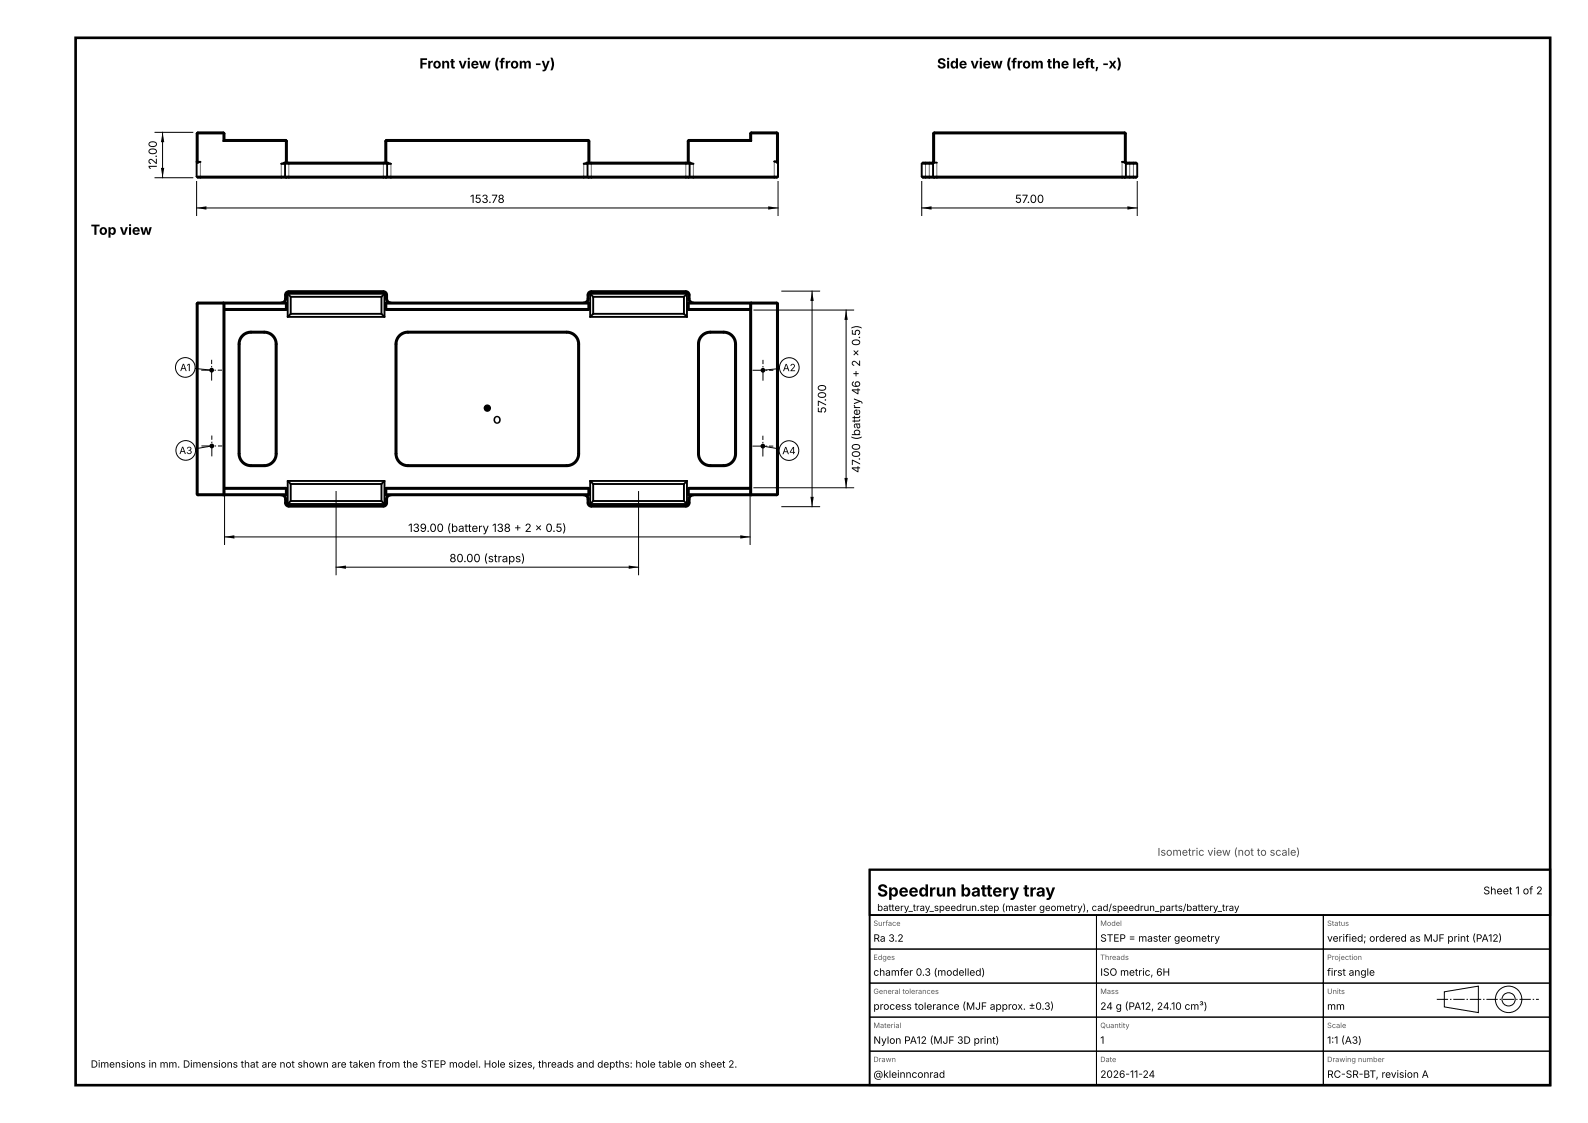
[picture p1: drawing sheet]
<svg xmlns="http://www.w3.org/2000/svg" width="420mm" height="297mm" viewBox="0 0 420 297" stroke-linecap="round" stroke-linejoin="round" font-family="sans-serif">
<g fill="none" stroke="#737373" stroke-width=".26">
<path d="M53 42.8v4.2M74.4 43.3v3.7M75.2 43l-.2 .3M76.4 43v4M101.4 43v4M102.6 43l.2 .3M103.4 43.3v3.7M154.4 43.3v3.7M155.2 43l-.2 .3M156.4 43v4M181.4 43v4M182.6 43l.2 .3"/>
<path d="M183.4 43.3v3.7M204.8 42.7v4.3M244.8 43v4M245.8 43v4M246.8 43l-.3 .3M247.8 43v4M296.8 42.8v4.2M297.8 43l.2 .3M298.8 43v4M299.8 43v4M75 79.8l.2 .2M75.4 79h.3"/>
<path d="M75.4 78h.3M76.4 77v.3M101.4 77v.3M102.1 79h.3M102.1 78h.3M102.8 79.8l-.2 .2M155 79.8l.2 .2M155.4 79h.3M155.4 78h.3M156.4 77v.3M181.4 77v.3M182.1 79h.3"/>
<path d="M182.1 78h.3M182.8 79.8l-.2 .2M63.1 91h.3M66.4 87.7v.3M69.9 87.7v.3M72.9 91h.3M104.6 91h.3M107.9 87.7v.3M149.9 87.7v.3M152.9 91h.3M184.6 91h.3M187.9 87.7v.3"/>
<path d="M191.4 87.7v.3M194.4 91h.3M63.1 120h.3M66.4 123v.3M69.9 123v.3M72.9 120h.3M75.2 131l-.2 .2M75.4 132h.3M75.4 133h.3M76.4 133.7v.3M101.4 133.7v.3M102.1 132h.3"/>
<path d="M102.1 133h.3M102.6 131l.2 .2M104.6 120h.3M107.9 123v.3M149.9 123v.3M152.9 120h.3M155.2 131l-.2 .2M155.4 132h.3M155.4 133h.3M156.4 133.7v.3M181.4 133.7v.3M182.1 132h.3"/>
<path d="M182.1 133h.3M182.6 131l.2 .2M184.6 120h.3M187.9 123v.3M191.4 123v.3M194.4 120h.3"/>
</g>
<g fill="none" stroke="#000" stroke-width=".5">
<path d="M52.1 35.2l.2 .1M52.3 35.3h6.8M52.3 35.3v7.5M59.1 37.3h16.5M59.1 35.3v2M59.2 35.2l-.1 .1M59.4 37h16.2l.3 .3v5.7M59.4 37v-1.7l-.3-.3h-6.8l-.3 .3v11.4M59.4 37l-.3 .3M75.6 37.3v5.7M75.8 37.1l-.2 .2M102 37.1l.2 .2"/>
<path d="M102.2 37.3h53.4M102.2 37.3v5.7M155.6 37.3v5.7M155.8 37.1l-.2 .2M182 37.1l.2 .2M182.2 37.3h16.5M182.2 37.3v5.7M198.4 37h-16.2l-.3 .3v5.7M198.4 37v-1.7l.3-.3h6.8l.3 .3v11.4M198.4 37l.3 .3M198.5 35.2l.2 .1M198.7 35.3h6.8"/>
<path d="M198.7 35.3v2M205.5 35.3v7.4M205.6 35.2l-.1 .1M246.9 35.2l.2 .1M247.1 35.3h50.4M247.1 35.3v7.7M297.5 35.3v7.5M297.6 35.2l-.1 .1M52 46.7l.3 .3h23.4M52 46.7h23.4M52 42.8l.2 .2M52.3 42.8h.7l-.8 .2"/>
<path d="M52.3 42.8l-.2 .2M75.4 43.3h27M75.4 46.7h27M75.4 43.3v3.4M75.4 46.7l.3 .3M75.7 47h26.4M75.7 43h26.4M75.7 43l-1.3 .3h1M75.7 43l-.3 .3M101.9 43v-5.7l.3-.3h53.4l.3 .3v5.7M102.1 47h53.6M102.1 43l1.3 .3h-1"/>
<path d="M102.1 43l.3 .3M102.4 46.7h53M102.4 43.3v3.4M102.4 46.7l-.3 .3M155.4 43.3h27M155.4 46.7h27M155.4 43.3v3.4M155.4 46.7l.3 .3M155.7 47h26.4M155.7 43h26.4M155.7 43l-1.3 .3h1M155.7 43l-.3 .3"/>
<path d="M182.1 43l1.3 .3h-1M182.1 43l.3 .3M182.4 46.7h23.4M182.4 43.3v3.4M182.4 46.7l-.3 .3M205.5 42.7h-.7l.7 .3 .3-.2M205.5 42.7l.2 .2M205.8 46.7l-.3 .3h-23.4M243.8 46.7l.3 .3h3M243.8 43.3h3M243.8 46.7h3M243.8 43.3v3.4"/>
<path d="M246.8 46.7h51M246.8 43h-2.7l-.3 .3M246.8 42.8l.2 .2h.8M246.8 46.7v-11.4l.3-.3h50.4l.3 .3v11.4M246.8 46.7l.3 .3M247.1 47h50.4M297.5 42.8h-.7l.8 .2M297.5 42.8l.1 .2M297.8 43.3h3M297.8 43h2.7l.3 .3M297.8 46.7h3M297.8 42.8l-.2 .2"/>
<path d="M297.8 46.7l-.3 .3M300.8 46.7l-.3 .3h-3M300.8 43.3v3.4M76.1 77.7v6.1M76.1 77.7h25.6M76.1 77.7l.8 .8M76.9 78.5h24M76.9 78.5v4.5M100.9 78.5v4.5M101.7 77.7v6.1M101.7 77.7l-.8 .8M156.1 77.7v6.1"/>
<path d="M156.1 77.7h25.6M156.1 77.7l.8 .8M156.9 78.5h24M156.9 78.5v4.5M180.9 78.5v4.5M181.7 77.7v6.1M181.7 77.7l-.8 .8M52.1 80.1l.2 .2M52.3 80.3v50.4M52.3 80.3h6.8M59.1 80.3v50.4M59.1 80l.3 .3"/>
<path d="M59.2 80.1l-.1 .2M59.4 82h16.2l.3-.3v-1.4l-.3-.3h-23.3l-.3 .3v50.4l.3 .3h23.3l.3-.3v-1.4l-.3-.3h-16.2M59.4 80.3v50.4M59.4 80.3h16.2M59.4 81.7h16.2M64 88.7a3.3 3.3 0 0 1 2.4-1h3.5a3.3 3.3 0 0 1 3.3 3.3v29a3.3 3.3 0 0 1-3.3 3.3h-3.5a3.3 3.3 0 0 1-3.3-3.3v-29a3.3 3.3 0 0 1 .9-2.3zM64.3 88.9l.7-.6 .9-.3h4a3 3 0 0 1 3 3v29a3 3 0 0 1-3 3h-3.5a3 3 0 0 1-3-3v-29.2l.2-1zM74.4 80l.5-.1 .4-.4 .1-1.5a1 1 0 0 1 1-1h25a1 1 0 0 1 1 1l.1 1.5 .4 .4 .5 .1M75.2 80l.4-.7 .2-1.6 .6-.4h25l.6 .4 .1 1.6 .5 .7M75.6 80.3v1.4M75.6 81.7l.2 .1M75.8 80.1l-.2 .2"/>
<path d="M76.1 83.8h25.6M76.9 83l-.8 .8M76.9 83h24M100.9 83l.8 .8M101.9 80.3l.3-.3h53.4l.3 .3v1.4l-.3 .3h-53.4l-.3-.3zM102 80.1l.2 .2M102.2 80.3v1.4M102.2 80.3h53.4M102.2 81.7l-.2 .1M102.2 81.7h53.4M105.5 88.7a3.3 3.3 0 0 1 2.4-1h42a3.3 3.3 0 0 1 3.3 3.3v29a3.3 3.3 0 0 1-3.3 3.3h-42a3.3 3.3 0 0 1-3.3-3.3v-29a3.3 3.3 0 0 1 .9-2.3zM105.8 88.9l.9-.6 1.2-.3h42a3 3 0 0 1 3 3v29a3 3 0 0 1-3 3h-42a3 3 0 0 1-3-3v-29.2l.2-1z"/>
<path d="M154.4 80l.5-.1 .4-.4 .1-1.5a1 1 0 0 1 1-1h25a1 1 0 0 1 1 1l.1 1.5 .4 .4 .5 .1M155.2 80l.4-.7 .2-1.6 .6-.4h25l.6 .4 .1 1.6 .5 .7M155.6 80.3v1.4M155.6 81.7l.2 .1M155.8 80.1l-.2 .2M156.1 83.8h25.6M156.9 83l-.8 .8M156.9 83h24M180.9 83l.8 .8M182 80.1l.2 .2M182.2 80.3v1.4M182.2 80.3h16.2"/>
<path d="M182.2 81.7h16.2M182.2 81.7l-.2 .1M185.5 88.7a3.3 3.3 0 0 1 2.4-1h3.5a3.3 3.3 0 0 1 3.3 3.3v29a3.3 3.3 0 0 1-3.3 3.3h-3.5a3.3 3.3 0 0 1-3.3-3.3v-29a3.3 3.3 0 0 1 .9-2.3zM185.8 88.9l.7-.6 .9-.3h4a3 3 0 0 1 3 3v29a3 3 0 0 1-3 3h-3.5a3 3 0 0 1-3-3v-29.2l.2-1zM198.4 80.3v50.4M198.4 82h-16.2l-.3-.3v-1.4l.3-.3h23.3l.3 .3v50.4l-.3 .3h-23.3l-.3-.3v-1.4l.3-.3h16.2M198.5 80.1l.2 .2M198.7 80.3v50.4M198.7 80.3h6.8M198.7 80l-.3 .3M205.5 80.3v50.4M205.6 80.1l-.1 .2"/>
<path d="M52.3 130.7h6.8M52.3 130.7l-.2 .2M59.1 130.7l.1 .2M59.4 129.3h16.2M59.4 130.7h16.2M59.4 130.7l-.3 .3M74.4 131l.5 .1 .4 .4 .1 1.5a1 1 0 0 0 1 1h25a1 1 0 0 0 1-1l.1-1.5 .4-.4 .5-.1M75.2 131l.4 .7 .2 1.6 .6 .4h25l.6-.4 .1-1.6 .5-.7M75.6 129.3v1.4M75.6 130.7l.2 .2M75.8 129.1l-.2 .2M76.1 133.3h25.6"/>
<path d="M76.1 127.2v6.1M76.1 127.2h25.6M76.1 127.2l.8 .8M76.9 132.5l-.8 .8M76.9 128h24M76.9 132.5h24M76.9 128v4.5M100.9 132.5l.8 .8M100.9 128v4.5M101.7 127.2v6.1M101.7 127.2l-.8 .8M101.9 129.3l.3-.3h53.4l.3 .3v1.4l-.3 .3h-53.4l-.3-.3z"/>
<path d="M102 129.1l.2 .2M102.2 129.3v1.4M102.2 129.3h53.4M102.2 130.7h53.4M102.2 130.7l-.2 .2M154.4 131l.5 .1 .4 .4 .1 1.5a1 1 0 0 0 1 1h25a1 1 0 0 0 1-1l.1-1.5 .4-.4 .5-.1M155.2 131l.4 .7 .2 1.6 .6 .4h25l.6-.4 .1-1.6 .5-.7M155.6 129.3v1.4M155.6 130.7l.2 .2M155.8 129.1l-.2 .2M156.1 133.3h25.6M156.1 127.2v6.1"/>
<path d="M156.1 127.2h25.6M156.1 127.2l.8 .8M156.9 132.5l-.8 .8M156.9 128h24M156.9 132.5h24M156.9 128v4.5M180.9 132.5l.8 .8M180.9 128v4.5M181.7 127.2v6.1M181.7 127.2l-.8 .8M182 129.1l.2 .2M182.2 129.3v1.4"/>
<path d="M182.2 129.3h16.2M182.2 130.7h16.2M182.2 130.7l-.2 .2M198.4 130.7l.3 .3M198.7 130.7h6.8M198.7 130.7l-.2 .2M205.5 130.7l.1 .2"/>
</g>
<path d="M53.2 97.9h5.5M199 97.9h5.5M53.3 117.9h5.5M56 100.7v-5.5M199 118h5.5M201.8 100.7v-5.5M56 120.7v-5.5M201.8 120.7v-5.5M380 264.3h27" fill="none" stroke="#000" stroke-width=".26" stroke-dasharray="3 .5 .4 .5" stroke-linecap="butt"/>
<g fill="none" stroke="#000" stroke-width=".26">
<path d="M41 35h10M43 35v12M41 47h10M52 48v9M52 55h153.8M205.8 48v9M243.8 55h57M243.8 48v9M300.8 48v9M206.8 77h10M214.8 77v57M51.6 97.4l4.4 .5"/>
<path d="M199.4 82h26.4M206.2 97.5l-4.4 .4M223.8 82v47M56 117.9l-4.3 .8M201.8 118l4.3 .7M59.4 130v14M88.9 130v22M168.9 130v22M198.4 130v14M199.4 129h26.4M206.8 134h10M59.4 142h139"/>
<path d="M88.9 150h80"/>
</g>
<path d="M43 35l.4 2.6h-.8zM42.6 44.4h.8l-.4 2.6zM52 55l2.6-.4v.8zM203.2 54.6l2.6 .4-2.6 .4zM243.8 55l2.6-.4v.8zM298.2 54.6l2.6 .4-2.6 .4zM214.8 77l.4 2.6h-.9zM214.3 131.4h.9l-.4 2.6z" fill="#000"/>
<circle cx="56" cy="97.9" r=".45" fill="#000" stroke="#000" stroke-width=".35"/>
<circle cx="49" cy="97.2" r="2.6" fill="#fff" stroke="#000" stroke-width=".26"/>
<circle cx="201.8" cy="97.9" r=".45" fill="#000" stroke="#000" stroke-width=".35"/>
<circle cx="208.8" cy="97.2" r="2.6" fill="#fff" stroke="#000" stroke-width=".26"/>
<circle cx="56" cy="117.9" r=".45" fill="#000" stroke="#000" stroke-width=".35"/>
<circle cx="49.1" cy="119.1" r="2.6" fill="#fff" stroke="#000" stroke-width=".26"/>
<circle cx="201.8" cy="118" r=".45" fill="#000" stroke="#000" stroke-width=".35"/>
<circle cx="208.7" cy="119.2" r="2.6" fill="#fff" stroke="#000" stroke-width=".26"/>
<path d="M223.8 82l.4 2.6h-.9zM223.3 126.4h.9l-.4 2.6zM59.4 142l2.6-.4v.8zM88.9 150l2.6-.4v.8zM166.3 149.6l2.6 .4-2.6 .4zM195.8 141.6l2.6 .4-2.6 .4z" fill="#000"/>
<circle cx="128.9" cy="107.9" r=".8" fill="#000" stroke="#000" stroke-width=".35"/>
<path d="M20 10h390v277h-390z" fill="none" stroke="#000" stroke-width=".7" stroke-linecap="butt"/>
<g fill="none" stroke="#000" stroke-width=".26">
<path d="M230 251h60v9h-60zM230 242h60v9h-60zM290 251h60v9h-60zM290 242h60v9h-60zM350 251h60v9h-60zM350 242h60v9h-60zM230 278h60v9h-60zM230 269h60v9h-60zM230 260h60v9h-60zM290 278h60v9h-60zM290 269h60v9h-60zM290 260h60v9h-60z"/>
<path d="M350 278h60v9h-60zM350 269h60v9h-60zM350 260h60v9h-60zM382 262.3l9-1.5v7l-9-1.5z"/>
<circle cx="399" cy="264.3" r="1.75"/>
<circle cx="399" cy="264.3" r="3.5"/>
</g>
<path d="M230 230h180v12h-180zM230 230h180v57h-180z" fill="none" stroke="#000" stroke-width=".5"/>
<text font-size="4.4" x="232" y="237.1">Speedrun battery tray</text>
<g font-size="3.7">
<text x="110.9" y="18.1">Front view (from -y)</text>
<text x="247.8" y="18.1">Side view (from the left, -x)</text>
<text x="24" y="62.1">Top view</text>
</g>
<g font-size="3">
<text x="41.5" y="44.8" transform="rotate(-90 41.5 44.8)">12.00</text>
<text x="124.3" y="53.7">153.78</text>
<text x="268.4" y="53.7">57.00</text>
<text x="218.5" y="109.4" transform="rotate(-90 218.5 109.4)">57.00</text>
<text x="227.5" y="125.1" transform="rotate(-90 227.5 125.1)">47.00 (battery 46 + 2 x 0.5)</text>
<text x="108" y="140.7">139.00 (battery 138 + 2 x 0.5)</text>
<text x="118.9" y="148.7">80.00 (straps)</text>
</g>
<g font-size="2.8">
<text x="130.4" y="112.1">O</text>
<text x="392.3" y="236.5">Sheet 1 of 2</text>
</g>
<text font-size="2.8" fill="#4d4d4d" x="306.1" y="226.3">Isometric view (not to scale)</text>
<g font-size="2.7">
<text x="231" y="249.1">Ra 3.2</text>
<text x="291" y="249.1">STEP = master geometry</text>
<text x="351" y="249.1">verified; ordered as MJF print (PA12)</text>
<text x="231" y="258.1">chamfer 0.3 (modelled)</text>
<text x="291" y="258.1">ISO metric, 6H</text>
<text x="351" y="258.1">first angle</text>
<text x="231" y="267.1">process tolerance (MJF approx. ±0.3)</text>
<text x="291" y="267.1">24 g (PA12, 24.10 cm³)</text>
<text x="351" y="267.1">mm</text>
<text x="231" y="276.1">Nylon PA12 (MJF 3D print)</text>
<text x="291" y="276.1">1</text>
<text x="351" y="276.1">1:1 (A3)</text>
<text x="231" y="285.1">@kleinnconrad</text>
<text x="291" y="285.1">2026-11-24</text>
<text x="351" y="285.1">RC-SR-BT, revision A</text>
</g>
<g font-size="2.6">
<text x="47.6" y="98.1">A1</text>
<text x="207" y="98.2">A2</text>
<text x="47.4" y="120.1">A3</text>
<text x="206.9" y="120.1">A4</text>
<text x="24" y="282.4">Dimensions in mm. Dimensions that are not shown are taken from the STEP model. Hole sizes, threads and depths: hole table on sheet 2.</text>
</g>
<text font-size="2.5" x="232" y="240.9">battery_tray_speedrun.step (master geometry), cad/speedrun_parts/battery_tray</text>
<g font-size="1.9" fill="#595959">
<text x="231" y="244.9">Surface</text>
<text x="291" y="244.9">Model</text>
<text x="351" y="244.9">Status</text>
<text x="231" y="253.9">Edges</text>
<text x="291" y="253.9">Threads</text>
<text x="351" y="253.9">Projection</text>
<text x="231" y="262.9">General tolerances</text>
<text x="291" y="262.9">Mass</text>
<text x="351" y="262.9">Units</text>
<text x="231" y="271.9">Material</text>
<text x="291" y="271.9">Quantity</text>
<text x="351" y="271.9">Scale</text>
<text x="231" y="280.9">Drawn</text>
<text x="291" y="280.9">Date</text>
<text x="351" y="280.9">Drawing number</text>
</g>
</svg>
